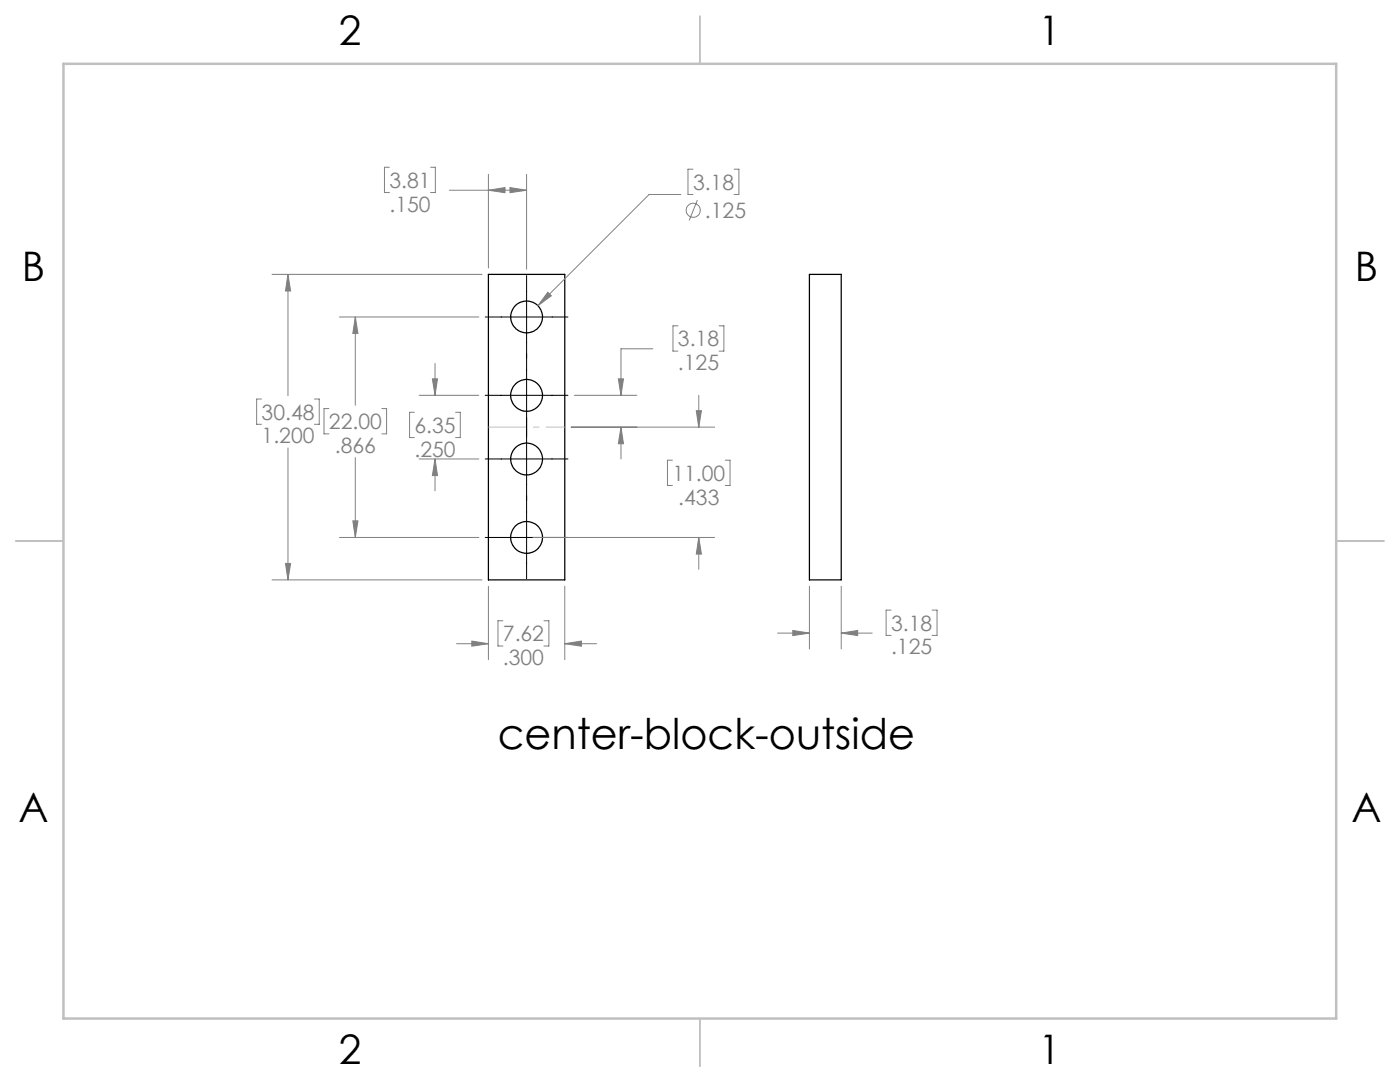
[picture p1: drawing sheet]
<svg xmlns="http://www.w3.org/2000/svg" width="279mm" height="216mm" viewBox="0 0 279 216" stroke-linecap="round" stroke-linejoin="round" font-family="sans-serif">
<g fill="none" stroke="#000" stroke-width=".25">
<path d="M97.5 54.8h15.2v60.9h-15.2zM161.5 54.8h6.4v60.9h-6.4z"/>
<circle cx="105.1" cy="78.9" r="3.2"/>
<circle cx="105.1" cy="63.3" r="3.2"/>
<circle cx="105.1" cy="91.6" r="3.2"/>
<circle cx="105.1" cy="107.2" r="3.2"/>
</g>
<g fill="none" stroke="#808080" stroke-width=".2">
<path d="M77.7 33.4h-1v5h1M85.9 33.4h1v5h-1M89.7 38h15.4M97.5 38l3.3-.6v1.1zM97.5 34.8v18.7M101.8 37.4l3.3 .6-3.3 .5zM105.1 34.8v18.9M135.9 38.8h-6.4l-22.1 22.2M138.3 33.8h-1v5h1M139.2 39.9l-1.7 4.1M146.5 33.8h1v5h-1M54.3 54.8h41.9"/>
<path d="M57.5 54.8l.5 3.3h-1zM57.5 54.8v24.2M109.3 58.3l.7 .7-2.6 2zM52.2 79.6h-1v5.1h1M62.8 79.6h.9v5.1h-.9M67.7 63.3h27.9M70.9 63.3l.5 3.2h-1zM70.9 63.3v17.6M83.6 78.9h12M86.3 75.6h1l-.5 3.3zM86.8 72.5v6.4M114.6 78.9h12.5"/>
<path d="M123.4 75.6h1l-.5 3.3zM130.3 69.6h-6.4v9.3M135.3 65h-1v5.1h1M139.5 78.9v6.3M143.5 65h1v5.1h-1M57.5 89.4v26.3M65.7 81.5h-1v5.1h1M70.9 91.3v15.9M76.2 81.5h1v5.1h-1M82.7 82.3h-1v5h1M83.6 91.6h12M86.8 91.6l.5 3.3h-1z"/>
<path d="M86.8 91.6v6.3M90.9 82.3h1v5h-1M114 85.2h28.6M123.9 85.2l.5 3.3h-1zM123.9 85.2v6.4M134.2 91.8h-1v5.1h1M139 82h1l-.5 3.2zM144.7 91.8h1v5.1h-1M54.3 115.7h41.9M57 112.4h1l-.5 3.3zM67.7 107.2h27.9M70.4 103.9h1l-.5 3.3z"/>
<path d="M97.5 117v14.6M106.4 107.2h36.2M112.7 117v14.6M139.5 107.2l.5 3.4h-1zM139.5 107.2v6.4M161.5 117v12.5M167.9 117v12.5M91.1 128.4h6.4M94.2 127.9l3.3 .5-3.3 .5zM100.4 123.9h-1v5h1M108.5 123.9h1v5h-1M112.7 128.4l3.3-.5v1z"/>
<path d="M112.7 128.4h6.4M155.2 126.3h6.3M158.2 125.8l3.3 .5-3.3 .5zM167.9 126.3l3.3-.5v1zM167.9 126.3h6.2M177.8 121.7h-1v5.1h1M186 121.7h1v5.1h-1"/>
<circle cx="138.4" cy="42" r="1.41"/>
</g>
<path d="M97.5 85.2h15.2" fill="none" stroke="#c0c0c0" stroke-width=".2" stroke-dasharray="15.2 1.3 1.3 1.3" stroke-dashoffset="7.6" stroke-linecap="butt"/>
<path d="M105.1 55v60.5M96.8 78.9h16.5M96.8 63.3h16.5M96.8 91.6h16.5M96.8 107.2h16.5" fill="none" stroke="#000" stroke-width=".2"/>
<path d="M139.7 3.2v9.5M3.1 107.9h9.6M266.7 107.9h9.5M139.7 203.2v9.6" fill="none" stroke="#c0c0c0" stroke-width=".25"/>
<path d="M12.7 12.7h254v190.5h-254z" fill="none" stroke="#c0c0c0" stroke-width=".5"/>
<g fill="#808080">
<path d="M167.9 126.3l3.3-.5v1zM158.2 125.8l3.3 .5-3.3 .5zM57 112.4h1l-.5 3.3zM57.5 54.8l.5 3.3h-1zM112.7 128.4l3.3-.5v1zM94.2 127.9l3.3 .5-3.3 .5zM86.3 75.6h1l-.5 3.3zM86.8 91.6l.5 3.3h-1zM109.3 58.3l-1.9 2.7 2.6-2zM70.9 63.3l.5 3.2h-1zM70.4 103.9h1l-.5 3.3zM101.8 37.4l3.3 .6-3.3 .5zM97.5 38l3.3-.6v1.1z"/>
<path d="M123.4 75.6h1l-.5 3.3zM123.9 85.2l.5 3.3h-1zM139.5 107.2l.5 3.4h-1zM139 82h1l-.5 3.2z"/>
</g>
<text font-size="8.5" x="99.3" y="149.4">center-block-outside</text>
<g font-size="8.1">
<text x="67.6" y="8.9">2</text>
<text x="207.3" y="8.9">1</text>
<text x="4.4" y="56.1">B</text>
<text x="270.4" y="56.1">B</text>
<text x="3.7" y="164.1">A</text>
<text x="269.7" y="164.1">A</text>
<text x="67.6" y="212.4">2</text>
<text x="207.3" y="212.4">1</text>
</g>
<g font-size="4.2" fill="#808080">
<text x="77.7" y="37.5">3.81</text>
<text x="138.3" y="37.9">3.18</text>
<text x="77.7" y="42.2">.150</text>
<text x="140.7" y="43.5">.125</text>
<text x="135.3" y="69.1">3.18</text>
<text x="135.3" y="73.9">.125</text>
<text x="52.2" y="83.7">30.48</text>
<text x="52.2" y="88.5">1.200</text>
<text x="65.7" y="85.6">22.00</text>
<text x="82.7" y="86.4">6.35</text>
<text x="66.8" y="90.4">.866</text>
<text x="82.7" y="91.1">.250</text>
<text x="134.2" y="95.9">11.00</text>
<text x="135.4" y="100.7">.433</text>
<text x="177.8" y="125.8">3.18</text>
<text x="100.4" y="128">7.62</text>
<text x="177.8" y="130.6">.125</text>
<text x="100.4" y="132.7">.300</text>
</g>
</svg>
